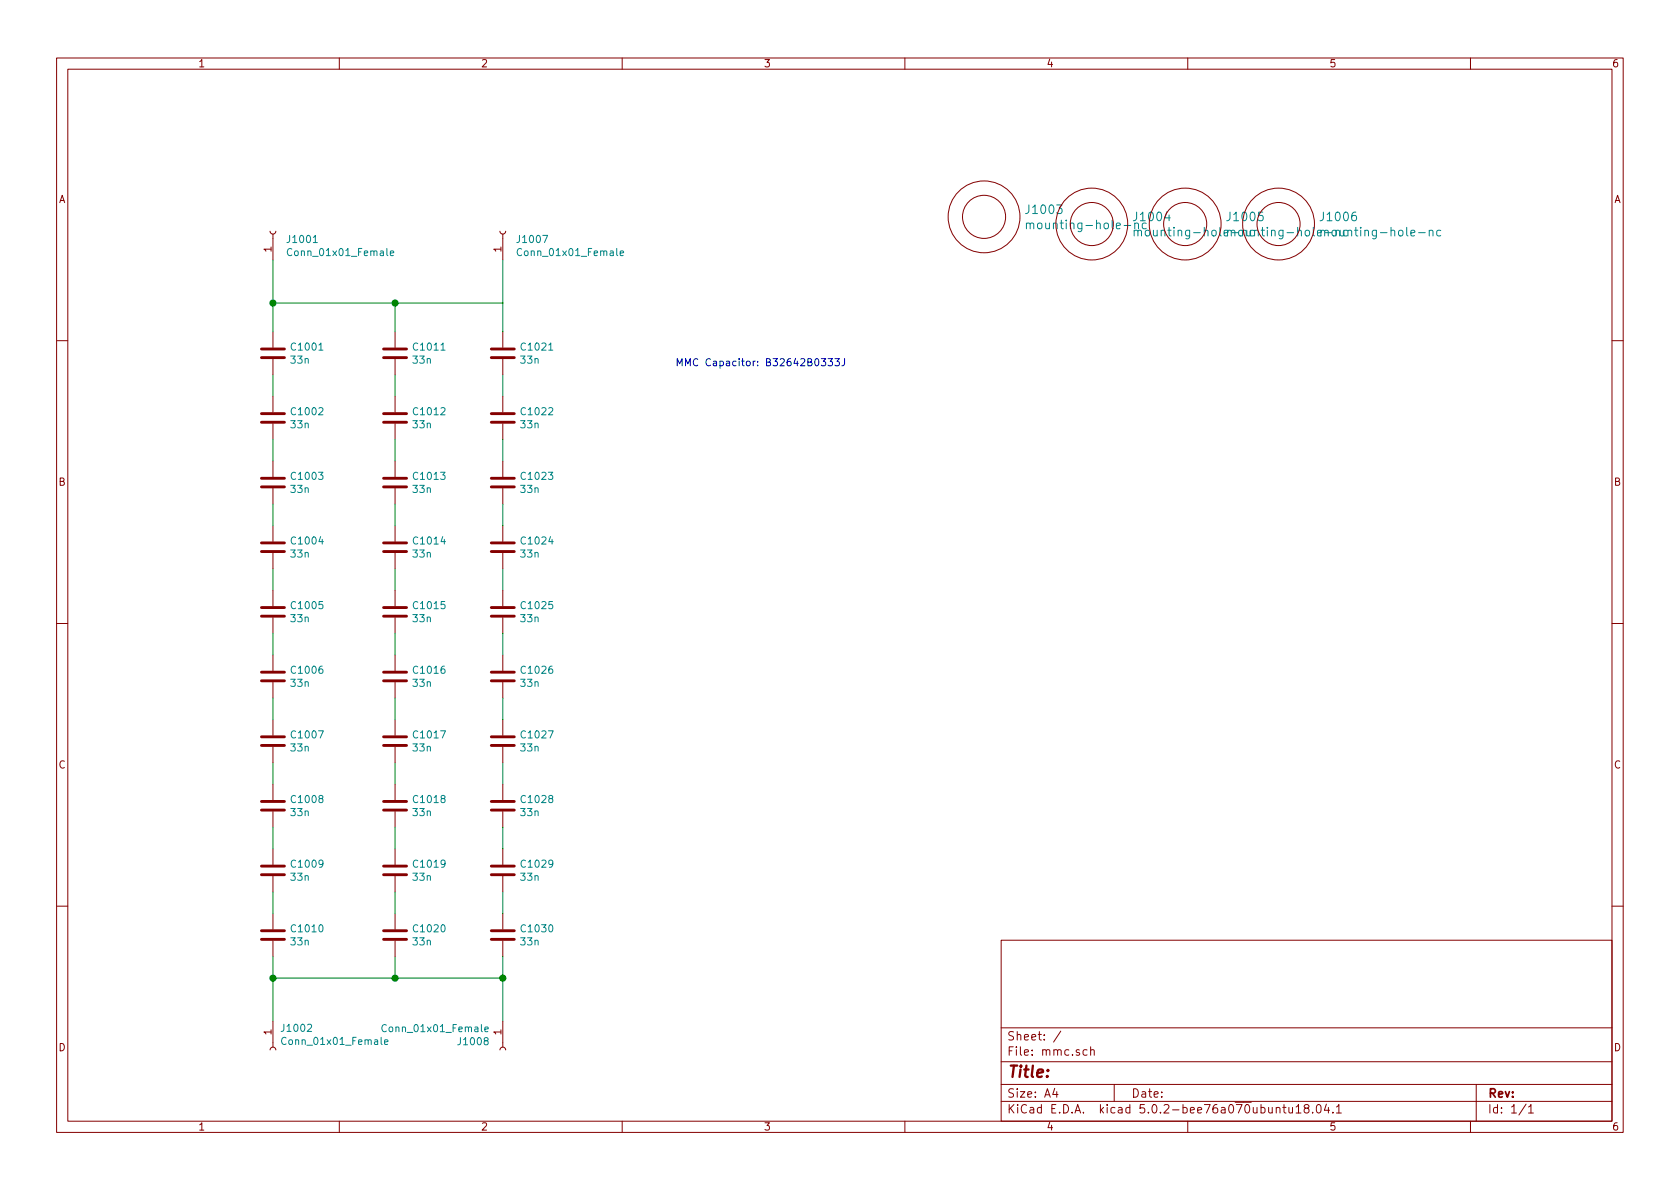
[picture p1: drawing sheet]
EESchema Schematic File Version 4
LIBS:mmc-cache
EELAYER 26 0
EELAYER END
$Descr A4 11693 8268
encoding utf-8
Sheet 1 1
Title ""
Date ""
Rev ""
Comp ""
Comment1 ""
Comment2 ""
Comment3 ""
Comment4 ""
$EndDescr
$Comp
L Device:C C1001
U 1 1
P 1900 2450
F 0 "C1001" H 2015 2496 50  0000 L CNN
F 1 "33n" H 2015 2405 50  0000 L CNN
F 2 "Capacitor_THT:C_Rect_L18.0mm_W7.0mm_P15.00mm_FKS3_FKP3" H 1938 2300 50  0001 C CNN
F 3 "~" H 1900 2450 50  0001 C CNN
	1    1900 2450
	1    0    0    -1  
$EndComp
$Comp
L Device:C C1002
U 1 1
P 1900 2900
F 0 "C1002" H 2015 2946 50  0000 L CNN
F 1 "33n" H 2015 2855 50  0000 L CNN
F 2 "Capacitor_THT:C_Rect_L18.0mm_W7.0mm_P15.00mm_FKS3_FKP3" H 1938 2750 50  0001 C CNN
F 3 "~" H 1900 2900 50  0001 C CNN
	1    1900 2900
	1    0    0    -1  
$EndComp
$Comp
L Device:C C1003
U 1 1
P 1900 3350
F 0 "C1003" H 2015 3396 50  0000 L CNN
F 1 "33n" H 2015 3305 50  0000 L CNN
F 2 "Capacitor_THT:C_Rect_L18.0mm_W7.0mm_P15.00mm_FKS3_FKP3" H 1938 3200 50  0001 C CNN
F 3 "~" H 1900 3350 50  0001 C CNN
	1    1900 3350
	1    0    0    -1  
$EndComp
$Comp
L Device:C C1004
U 1 1
P 1900 3800
F 0 "C1004" H 2015 3846 50  0000 L CNN
F 1 "33n" H 2015 3755 50  0000 L CNN
F 2 "Capacitor_THT:C_Rect_L18.0mm_W7.0mm_P15.00mm_FKS3_FKP3" H 1938 3650 50  0001 C CNN
F 3 "~" H 1900 3800 50  0001 C CNN
	1    1900 3800
	1    0    0    -1  
$EndComp
$Comp
L Device:C C1005
U 1 1
P 1900 4250
F 0 "C1005" H 2015 4296 50  0000 L CNN
F 1 "33n" H 2015 4205 50  0000 L CNN
F 2 "Capacitor_THT:C_Rect_L18.0mm_W7.0mm_P15.00mm_FKS3_FKP3" H 1938 4100 50  0001 C CNN
F 3 "~" H 1900 4250 50  0001 C CNN
	1    1900 4250
	1    0    0    -1  
$EndComp
$Comp
L Device:C C1006
U 1 1
P 1900 4700
F 0 "C1006" H 2015 4746 50  0000 L CNN
F 1 "33n" H 2015 4655 50  0000 L CNN
F 2 "Capacitor_THT:C_Rect_L18.0mm_W7.0mm_P15.00mm_FKS3_FKP3" H 1938 4550 50  0001 C CNN
F 3 "~" H 1900 4700 50  0001 C CNN
	1    1900 4700
	1    0    0    -1  
$EndComp
$Comp
L Device:C C1007
U 1 1
P 1900 5150
F 0 "C1007" H 2015 5196 50  0000 L CNN
F 1 "33n" H 2015 5105 50  0000 L CNN
F 2 "Capacitor_THT:C_Rect_L18.0mm_W7.0mm_P15.00mm_FKS3_FKP3" H 1938 5000 50  0001 C CNN
F 3 "~" H 1900 5150 50  0001 C CNN
	1    1900 5150
	1    0    0    -1  
$EndComp
$Comp
L Device:C C1008
U 1 1
P 1900 5600
F 0 "C1008" H 2015 5646 50  0000 L CNN
F 1 "33n" H 2015 5555 50  0000 L CNN
F 2 "Capacitor_THT:C_Rect_L18.0mm_W7.0mm_P15.00mm_FKS3_FKP3" H 1938 5450 50  0001 C CNN
F 3 "~" H 1900 5600 50  0001 C CNN
	1    1900 5600
	1    0    0    -1  
$EndComp
$Comp
L Device:C C1009
U 1 1
P 1900 6050
F 0 "C1009" H 2015 6096 50  0000 L CNN
F 1 "33n" H 2015 6005 50  0000 L CNN
F 2 "Capacitor_THT:C_Rect_L18.0mm_W7.0mm_P15.00mm_FKS3_FKP3" H 1938 5900 50  0001 C CNN
F 3 "~" H 1900 6050 50  0001 C CNN
	1    1900 6050
	1    0    0    -1  
$EndComp
$Comp
L Device:C C1010
U 1 1
P 1900 6500
F 0 "C1010" H 2015 6546 50  0000 L CNN
F 1 "33n" H 2015 6455 50  0000 L CNN
F 2 "Capacitor_THT:C_Rect_L18.0mm_W7.0mm_P15.00mm_FKS3_FKP3" H 1938 6350 50  0001 C CNN
F 3 "~" H 1900 6500 50  0001 C CNN
	1    1900 6500
	1    0    0    -1  
$EndComp
Wire Wire Line
	1900 2600 1900 2750
Wire Wire Line
	1900 3050 1900 3200
Wire Wire Line
	1900 3500 1900 3650
Wire Wire Line
	1900 3950 1900 4100
Wire Wire Line
	1900 4400 1900 4550
Wire Wire Line
	1900 4850 1900 5000
Wire Wire Line
	1900 5300 1900 5450
Wire Wire Line
	1900 5750 1900 5900
Wire Wire Line
	1900 6200 1900 6350
Wire Wire Line
	1900 2300 1900 2100
Wire Wire Line
	1900 6650 1900 6800
$Comp
L Connector:Conn_01x01_Female J1001
U 1 1
P 1900 1600
F 0 "J1001" V 1840 1512 50  0000 R CNN
F 1 "Conn_01x01_Female" V 1749 1512 50  0000 R CNN
F 2 "wbraun_smd:7693-term" H 1900 1600 50  0001 C CNN
F 3 "~" H 1900 1600 50  0001 C CNN
	1    1900 1600
	0    -1   -1   0   
$EndComp
$Comp
L Connector:Conn_01x01_Female J1002
U 1 1
P 1900 7300
F 0 "J1002" V 1747 7348 50  0000 L CNN
F 1 "Conn_01x01_Female" V 1838 7348 50  0000 L CNN
F 2 "wbraun_smd:7693-term" H 1900 7300 50  0001 C CNN
F 3 "~" H 1900 7300 50  0001 C CNN
	1    1900 7300
	0    1    1    0   
$EndComp
$Comp
L wbraun_ic_lib:mounting-hole-nc J1003
U 1 1
P 6850 1500
F 0 "J1003" H 7128 1553 60  0000 L CNN
F 1 "mounting-hole-nc" H 7128 1447 60  0000 L CNN
F 2 "wbraun_smd:M3-mounting-hole-insulated" H 6850 1500 60  0001 C CNN
F 3 "" H 6850 1500 60  0001 C CNN
	1    6850 1500
	1    0    0    -1  
$EndComp
$Comp
L wbraun_ic_lib:mounting-hole-nc J1004
U 1 1
P 7600 1550
F 0 "J1004" H 7878 1603 60  0000 L CNN
F 1 "mounting-hole-nc" H 7878 1497 60  0000 L CNN
F 2 "wbraun_smd:M3-mounting-hole-insulated" H 7600 1550 60  0001 C CNN
F 3 "" H 7600 1550 60  0001 C CNN
	1    7600 1550
	1    0    0    -1  
$EndComp
$Comp
L wbraun_ic_lib:mounting-hole-nc J1005
U 1 1
P 8250 1550
F 0 "J1005" H 8528 1603 60  0000 L CNN
F 1 "mounting-hole-nc" H 8528 1497 60  0000 L CNN
F 2 "wbraun_smd:M3-mounting-hole-insulated" H 8250 1550 60  0001 C CNN
F 3 "" H 8250 1550 60  0001 C CNN
	1    8250 1550
	1    0    0    -1  
$EndComp
$Comp
L wbraun_ic_lib:mounting-hole-nc J1006
U 1 1
P 8900 1550
F 0 "J1006" H 9178 1603 60  0000 L CNN
F 1 "mounting-hole-nc" H 9178 1497 60  0000 L CNN
F 2 "wbraun_smd:M3-mounting-hole-insulated" H 8900 1550 60  0001 C CNN
F 3 "" H 8900 1550 60  0001 C CNN
	1    8900 1550
	1    0    0    -1  
$EndComp
$Comp
L Device:C C1011
U 1 1
P 2750 2450
F 0 "C1011" H 2865 2496 50  0000 L CNN
F 1 "33n" H 2865 2405 50  0000 L CNN
F 2 "Capacitor_THT:C_Rect_L18.0mm_W7.0mm_P15.00mm_FKS3_FKP3" H 2788 2300 50  0001 C CNN
F 3 "~" H 2750 2450 50  0001 C CNN
	1    2750 2450
	1    0    0    -1  
$EndComp
$Comp
L Device:C C1012
U 1 1
P 2750 2900
F 0 "C1012" H 2865 2946 50  0000 L CNN
F 1 "33n" H 2865 2855 50  0000 L CNN
F 2 "Capacitor_THT:C_Rect_L18.0mm_W7.0mm_P15.00mm_FKS3_FKP3" H 2788 2750 50  0001 C CNN
F 3 "~" H 2750 2900 50  0001 C CNN
	1    2750 2900
	1    0    0    -1  
$EndComp
$Comp
L Device:C C1013
U 1 1
P 2750 3350
F 0 "C1013" H 2865 3396 50  0000 L CNN
F 1 "33n" H 2865 3305 50  0000 L CNN
F 2 "Capacitor_THT:C_Rect_L18.0mm_W7.0mm_P15.00mm_FKS3_FKP3" H 2788 3200 50  0001 C CNN
F 3 "~" H 2750 3350 50  0001 C CNN
	1    2750 3350
	1    0    0    -1  
$EndComp
$Comp
L Device:C C1014
U 1 1
P 2750 3800
F 0 "C1014" H 2865 3846 50  0000 L CNN
F 1 "33n" H 2865 3755 50  0000 L CNN
F 2 "Capacitor_THT:C_Rect_L18.0mm_W7.0mm_P15.00mm_FKS3_FKP3" H 2788 3650 50  0001 C CNN
F 3 "~" H 2750 3800 50  0001 C CNN
	1    2750 3800
	1    0    0    -1  
$EndComp
$Comp
L Device:C C1015
U 1 1
P 2750 4250
F 0 "C1015" H 2865 4296 50  0000 L CNN
F 1 "33n" H 2865 4205 50  0000 L CNN
F 2 "Capacitor_THT:C_Rect_L18.0mm_W7.0mm_P15.00mm_FKS3_FKP3" H 2788 4100 50  0001 C CNN
F 3 "~" H 2750 4250 50  0001 C CNN
	1    2750 4250
	1    0    0    -1  
$EndComp
$Comp
L Device:C C1016
U 1 1
P 2750 4700
F 0 "C1016" H 2865 4746 50  0000 L CNN
F 1 "33n" H 2865 4655 50  0000 L CNN
F 2 "Capacitor_THT:C_Rect_L18.0mm_W7.0mm_P15.00mm_FKS3_FKP3" H 2788 4550 50  0001 C CNN
F 3 "~" H 2750 4700 50  0001 C CNN
	1    2750 4700
	1    0    0    -1  
$EndComp
$Comp
L Device:C C1017
U 1 1
P 2750 5150
F 0 "C1017" H 2865 5196 50  0000 L CNN
F 1 "33n" H 2865 5105 50  0000 L CNN
F 2 "Capacitor_THT:C_Rect_L18.0mm_W7.0mm_P15.00mm_FKS3_FKP3" H 2788 5000 50  0001 C CNN
F 3 "~" H 2750 5150 50  0001 C CNN
	1    2750 5150
	1    0    0    -1  
$EndComp
$Comp
L Device:C C1018
U 1 1
P 2750 5600
F 0 "C1018" H 2865 5646 50  0000 L CNN
F 1 "33n" H 2865 5555 50  0000 L CNN
F 2 "Capacitor_THT:C_Rect_L18.0mm_W7.0mm_P15.00mm_FKS3_FKP3" H 2788 5450 50  0001 C CNN
F 3 "~" H 2750 5600 50  0001 C CNN
	1    2750 5600
	1    0    0    -1  
$EndComp
$Comp
L Device:C C1019
U 1 1
P 2750 6050
F 0 "C1019" H 2865 6096 50  0000 L CNN
F 1 "33n" H 2865 6005 50  0000 L CNN
F 2 "Capacitor_THT:C_Rect_L18.0mm_W7.0mm_P15.00mm_FKS3_FKP3" H 2788 5900 50  0001 C CNN
F 3 "~" H 2750 6050 50  0001 C CNN
	1    2750 6050
	1    0    0    -1  
$EndComp
$Comp
L Device:C C1020
U 1 1
P 2750 6500
F 0 "C1020" H 2865 6546 50  0000 L CNN
F 1 "33n" H 2865 6455 50  0000 L CNN
F 2 "Capacitor_THT:C_Rect_L18.0mm_W7.0mm_P15.00mm_FKS3_FKP3" H 2788 6350 50  0001 C CNN
F 3 "~" H 2750 6500 50  0001 C CNN
	1    2750 6500
	1    0    0    -1  
$EndComp
Wire Wire Line
	2750 2600 2750 2750
Wire Wire Line
	2750 3050 2750 3200
Wire Wire Line
	2750 3500 2750 3650
Wire Wire Line
	2750 3950 2750 4100
Wire Wire Line
	2750 4400 2750 4550
Wire Wire Line
	2750 4850 2750 5000
Wire Wire Line
	2750 5300 2750 5450
Wire Wire Line
	2750 5750 2750 5900
Wire Wire Line
	2750 6200 2750 6350
Wire Wire Line
	2750 2300 2750 2100
Wire Wire Line
	2750 6650 2750 6800
$Comp
L Device:C C1021
U 1 1
P 3500 2450
F 0 "C1021" H 3615 2496 50  0000 L CNN
F 1 "33n" H 3615 2405 50  0000 L CNN
F 2 "Capacitor_THT:C_Rect_L18.0mm_W7.0mm_P15.00mm_FKS3_FKP3" H 3538 2300 50  0001 C CNN
F 3 "~" H 3500 2450 50  0001 C CNN
	1    3500 2450
	1    0    0    -1  
$EndComp
$Comp
L Device:C C1022
U 1 1
P 3500 2900
F 0 "C1022" H 3615 2946 50  0000 L CNN
F 1 "33n" H 3615 2855 50  0000 L CNN
F 2 "Capacitor_THT:C_Rect_L18.0mm_W7.0mm_P15.00mm_FKS3_FKP3" H 3538 2750 50  0001 C CNN
F 3 "~" H 3500 2900 50  0001 C CNN
	1    3500 2900
	1    0    0    -1  
$EndComp
$Comp
L Device:C C1023
U 1 1
P 3500 3350
F 0 "C1023" H 3615 3396 50  0000 L CNN
F 1 "33n" H 3615 3305 50  0000 L CNN
F 2 "Capacitor_THT:C_Rect_L18.0mm_W7.0mm_P15.00mm_FKS3_FKP3" H 3538 3200 50  0001 C CNN
F 3 "~" H 3500 3350 50  0001 C CNN
	1    3500 3350
	1    0    0    -1  
$EndComp
$Comp
L Device:C C1024
U 1 1
P 3500 3800
F 0 "C1024" H 3615 3846 50  0000 L CNN
F 1 "33n" H 3615 3755 50  0000 L CNN
F 2 "Capacitor_THT:C_Rect_L18.0mm_W7.0mm_P15.00mm_FKS3_FKP3" H 3538 3650 50  0001 C CNN
F 3 "~" H 3500 3800 50  0001 C CNN
	1    3500 3800
	1    0    0    -1  
$EndComp
$Comp
L Device:C C1025
U 1 1
P 3500 4250
F 0 "C1025" H 3615 4296 50  0000 L CNN
F 1 "33n" H 3615 4205 50  0000 L CNN
F 2 "Capacitor_THT:C_Rect_L18.0mm_W7.0mm_P15.00mm_FKS3_FKP3" H 3538 4100 50  0001 C CNN
F 3 "~" H 3500 4250 50  0001 C CNN
	1    3500 4250
	1    0    0    -1  
$EndComp
$Comp
L Device:C C1026
U 1 1
P 3500 4700
F 0 "C1026" H 3615 4746 50  0000 L CNN
F 1 "33n" H 3615 4655 50  0000 L CNN
F 2 "Capacitor_THT:C_Rect_L18.0mm_W7.0mm_P15.00mm_FKS3_FKP3" H 3538 4550 50  0001 C CNN
F 3 "~" H 3500 4700 50  0001 C CNN
	1    3500 4700
	1    0    0    -1  
$EndComp
$Comp
L Device:C C1027
U 1 1
P 3500 5150
F 0 "C1027" H 3615 5196 50  0000 L CNN
F 1 "33n" H 3615 5105 50  0000 L CNN
F 2 "Capacitor_THT:C_Rect_L18.0mm_W7.0mm_P15.00mm_FKS3_FKP3" H 3538 5000 50  0001 C CNN
F 3 "~" H 3500 5150 50  0001 C CNN
	1    3500 5150
	1    0    0    -1  
$EndComp
$Comp
L Device:C C1028
U 1 1
P 3500 5600
F 0 "C1028" H 3615 5646 50  0000 L CNN
F 1 "33n" H 3615 5555 50  0000 L CNN
F 2 "Capacitor_THT:C_Rect_L18.0mm_W7.0mm_P15.00mm_FKS3_FKP3" H 3538 5450 50  0001 C CNN
F 3 "~" H 3500 5600 50  0001 C CNN
	1    3500 5600
	1    0    0    -1  
$EndComp
$Comp
L Device:C C1029
U 1 1
P 3500 6050
F 0 "C1029" H 3615 6096 50  0000 L CNN
F 1 "33n" H 3615 6005 50  0000 L CNN
F 2 "Capacitor_THT:C_Rect_L18.0mm_W7.0mm_P15.00mm_FKS3_FKP3" H 3538 5900 50  0001 C CNN
F 3 "~" H 3500 6050 50  0001 C CNN
	1    3500 6050
	1    0    0    -1  
$EndComp
$Comp
L Device:C C1030
U 1 1
P 3500 6500
F 0 "C1030" H 3615 6546 50  0000 L CNN
F 1 "33n" H 3615 6455 50  0000 L CNN
F 2 "Capacitor_THT:C_Rect_L18.0mm_W7.0mm_P15.00mm_FKS3_FKP3" H 3538 6350 50  0001 C CNN
F 3 "~" H 3500 6500 50  0001 C CNN
	1    3500 6500
	1    0    0    -1  
$EndComp
Wire Wire Line
	3500 2600 3500 2750
Wire Wire Line
	3500 3050 3500 3200
Wire Wire Line
	3500 3500 3500 3650
Wire Wire Line
	3500 3950 3500 4100
Wire Wire Line
	3500 4400 3500 4550
Wire Wire Line
	3500 4850 3500 5000
Wire Wire Line
	3500 5300 3500 5450
Wire Wire Line
	3500 5750 3500 5900
Wire Wire Line
	3500 6200 3500 6350
Wire Wire Line
	3500 2300 3500 2100
Wire Wire Line
	3500 6650 3500 6800
Wire Wire Line
	1900 2100 2750 2100
Wire Wire Line
	2750 2100 3500 2100
Connection ~ 2750 2100
Wire Wire Line
	1900 1800 1900 2100
Connection ~ 1900 2100
Wire Wire Line
	3500 6800 2750 6800
Wire Wire Line
	2750 6800 1900 6800
Connection ~ 2750 6800
Wire Wire Line
	1900 6800 1900 7100
Connection ~ 1900 6800
$Comp
L Connector:Conn_01x01_Female J1007
U 1 1
P 3500 1600
F 0 "J1007" V 3440 1512 50  0000 R CNN
F 1 "Conn_01x01_Female" V 3349 1512 50  0000 R CNN
F 2 "wbraun_smd:7693-term" H 3500 1600 50  0001 C CNN
F 3 "~" H 3500 1600 50  0001 C CNN
	1    3500 1600
	0    -1   -1   0   
$EndComp
Wire Wire Line
	3500 1800 3500 2100
$Comp
L Connector:Conn_01x01_Female J1008
U 1 1
P 3500 7300
F 0 "J1008" V 3440 7212 50  0000 R CNN
F 1 "Conn_01x01_Female" V 3349 7212 50  0000 R CNN
F 2 "wbraun_smd:7693-term" H 3500 7300 50  0001 C CNN
F 3 "~" H 3500 7300 50  0001 C CNN
	1    3500 7300
	0    1    1    0   
$EndComp
Wire Wire Line
	3500 7100 3500 6800
Connection ~ 3500 6800
Text Notes 4700 2550 0    50   ~ 0
MMC Capacitor: B32642B0333J
$EndSCHEMATC
